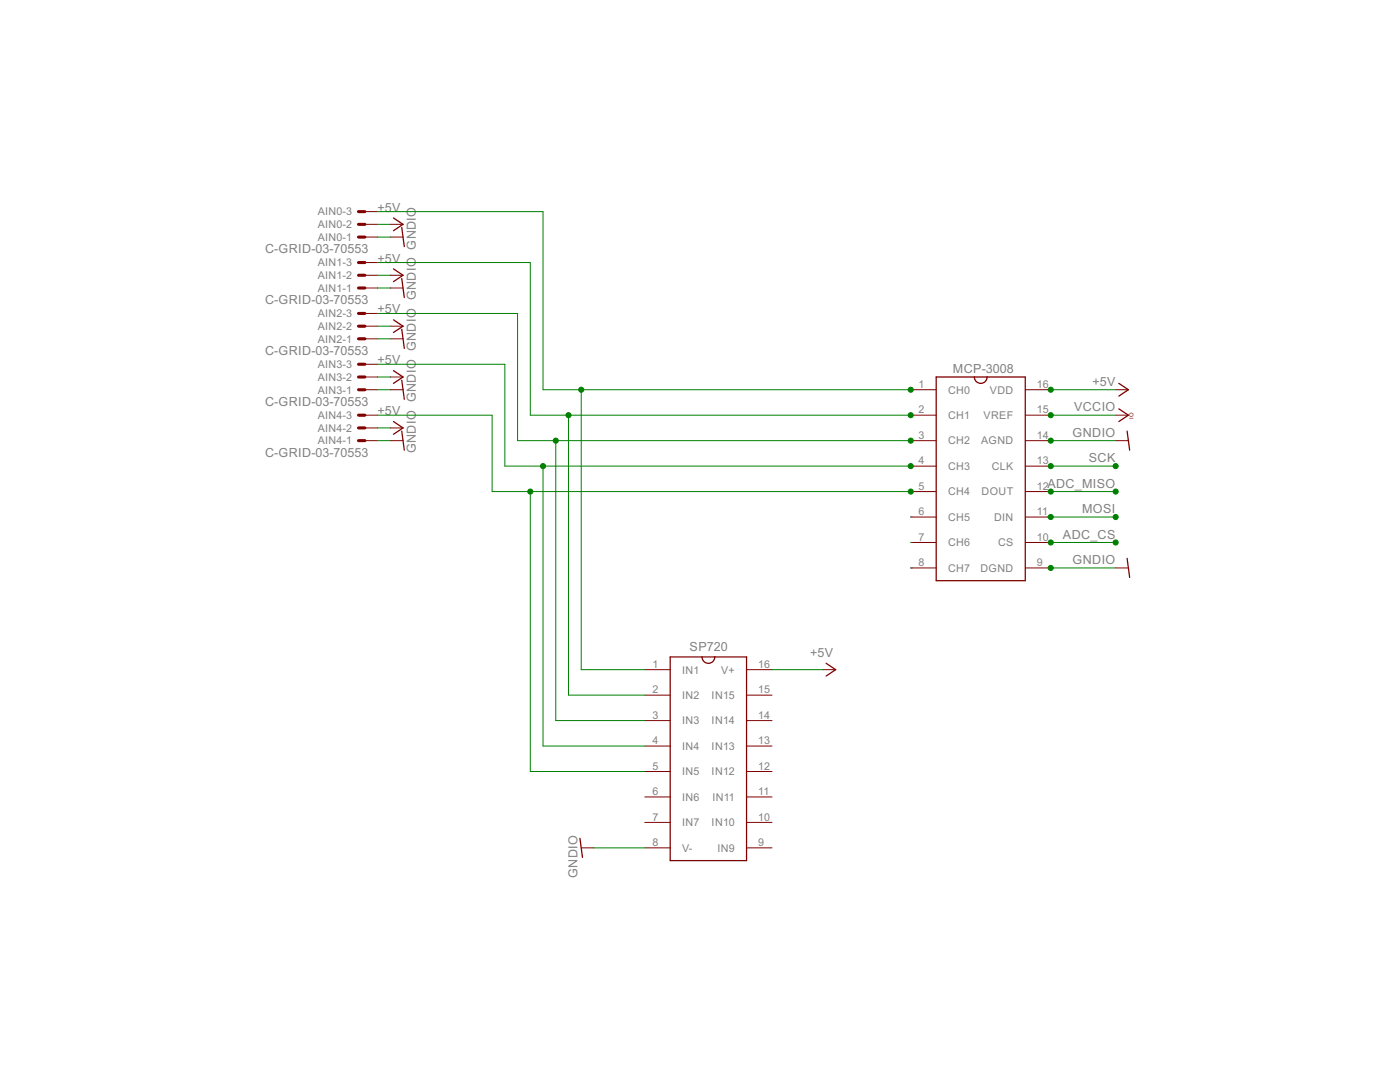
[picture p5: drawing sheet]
<svg xmlns="http://www.w3.org/2000/svg" width="279mm" height="216mm" viewBox="0 0 279 216" stroke-linecap="round" stroke-linejoin="round" font-family="sans-serif">
<g fill="none" stroke="#800000" stroke-width=".25">
<path d="M78.5 43.5l1.9 1.3-1.9 1.2M78.5 53.7l1.9 1.2-1.9 1.3M80.2 55.6l.5 3.8M80.2 45.4l.5 3.8M78.5 63.8l1.9 1.3-1.9 1.2M78.5 74l1.9 1.2-1.9 1.3M80.2 75.9l.5 3.8M80.2 65.7l.5 3.8M186.8 75.2h17.8v40.7h-17.8zM194.5 75.2a1.27 1.27 0 0 0 1.2 1.3 1.27 1.27 0 0 0 1.3-1.3M223.3 76.5l1.9 1.3-1.9 1.2M78.5 84.1l1.9 1.3-1.9 1.3"/>
<path d="M80.2 86l.5 3.8M223.3 81.6l1.9 1.2-1.9 1.3M224.9 86l.5 3.8M224.9 111.4l.5 3.8M133.8 131.1h15.2v40.6h-15.2zM140.1 131.1a1.27 1.27 0 0 0 1.3 1.3 1.27 1.27 0 0 0 1.2-1.3M164.9 132.4l1.9 1.2-1.9 1.3M115.7 167.3l.5 3.8"/>
</g>
<g fill="none" stroke="#800000" stroke-width=".2">
<path d="M72.8 47.3h2.6M72.8 44.8h2.6M72.8 42.2h2.6M72.8 57.5h2.6M72.8 54.9h2.6M72.8 52.4h2.6M77.9 47.3h2.5M77.9 44.8h2.5M77.9 57.5h2.5M77.9 54.9h2.5M72.8 77.8h2.6M72.8 67.6h2.6"/>
<path d="M72.8 65.1h2.6M72.8 62.5h2.6M72.8 75.2h2.6M72.8 72.7h2.6M77.9 77.8h2.5M77.9 67.6h2.5M77.9 65.1h2.5M77.9 75.2h2.5M181.8 77.8h5M204.6 77.8h5.1M222.7 77.8h2.5M72.8 87.9h2.6"/>
<path d="M72.8 82.8h2.6M72.8 85.4h2.6M77.9 87.9h2.5M77.9 85.4h2.5M181.8 98.1h5M181.8 93h5M181.8 87.9h5M181.8 82.8h5M204.6 98.1h5.1M204.6 93h5.1M204.6 87.9h5.1M204.6 82.8h5.1"/>
<path d="M222.7 87.9h2.5M222.7 82.8h2.5M181.8 113.3h5M181.8 108.2h5M181.8 103.2h5M204.6 113.3h5.1M204.6 108.2h5.1M204.6 103.2h5.1M222.7 113.3h2.5M128.7 133.6h5.1M128.7 138.7h5.1M149 133.6h5.1"/>
<path d="M149 138.7h5.1M164.2 133.6h2.6M128.7 143.8h5.1M128.7 148.9h5.1M128.7 153.9h5.1M128.7 159h5.1M149 143.8h5.1M149 148.9h5.1M149 153.9h5.1M149 159h5.1M116 169.2h2.5M128.7 164.1h5.1"/>
<path d="M128.7 169.2h5.1M149 164.1h5.1M149 169.2h5.1"/>
</g>
<g fill="none" stroke="#800000" stroke-width=".61">
<path d="M71.5 47.3h1.3M71.5 44.8h1.3M71.5 42.2h1.3M71.5 57.5h1.3M71.5 54.9h1.3M71.5 52.4h1.3M71.5 67.6h1.3M71.5 65.1h1.3M71.5 62.5h1.3M71.5 77.8h1.3M71.5 75.2h1.3M71.5 72.7h1.3"/>
<path d="M71.5 87.9h1.3M71.5 85.4h1.3M71.5 82.8h1.3"/>
</g>
<g fill="none" stroke="#008000" stroke-width=".2">
<path d="M75.4 42.2h33v35.6h73.6M75.4 52.4h30.4v30.4h76.2M75.4 44.8h2.5M75.4 54.9h2.5M75.4 57.5h2.5M75.4 47.3h2.5M75.4 77.8h2.5M75.4 62.5h27.9v25.4h78.7M75.4 72.7h25.4v20.3h81.2M75.4 65.1h2.5M75.4 75.2h2.5M75.4 67.6h2.5"/>
<path d="M116 77.8v55.8h12.7M209.7 77.8h13M75.4 82.8h22.8v15.3h83.8M75.4 87.9h2.5M75.4 85.4h2.5M105.8 98.1v55.8h22.9M108.4 93v55.9h20.3M110.9 87.9v55.9h17.8M113.5 82.8v55.9h15.2M209.7 82.8h13M209.7 87.9h13M209.7 93h13"/>
<path d="M209.7 98.1h13M181.8 113.3h.2M181.8 103.2h.2M181.8 108.2h.2M209.7 113.3h13M209.7 103.2h13M209.7 108.2h13M154.1 133.6h10.1M118.5 169.2h10.2"/>
</g>
<g fill="#008000" stroke="#008000" stroke-width=".2">
<circle cx="181.8" cy="77.8" r=".51"/>
<circle cx="116" cy="77.8" r=".51"/>
<circle cx="181.8" cy="82.8" r=".51"/>
<circle cx="113.5" cy="82.8" r=".51"/>
<circle cx="181.8" cy="87.9" r=".51"/>
<circle cx="110.9" cy="87.9" r=".51"/>
<circle cx="181.8" cy="93" r=".51"/>
<circle cx="108.4" cy="93" r=".51"/>
<circle cx="181.8" cy="98.1" r=".51"/>
<circle cx="105.8" cy="98.1" r=".51"/>
<circle cx="209.7" cy="77.8" r=".51"/>
<circle cx="209.7" cy="87.9" r=".51"/>
<circle cx="209.7" cy="113.3" r=".51"/>
<circle cx="209.7" cy="82.8" r=".51"/>
<circle cx="209.7" cy="108.2" r=".51"/>
<circle cx="222.7" cy="108.2" r=".51"/>
<circle cx="209.7" cy="93" r=".51"/>
<circle cx="222.7" cy="93" r=".51"/>
<circle cx="209.7" cy="98.1" r=".51"/>
<circle cx="222.7" cy="98.1" r=".51"/>
<circle cx="209.7" cy="103.2" r=".51"/>
<circle cx="222.7" cy="103.2" r=".51"/>
</g>
<g font-size="2.8" fill="#808080">
<text x="75.4" y="42.2">+5V</text>
<text x="52.9" y="50.5">C-GRID-03-70553</text>
<text x="75.4" y="52.4">+5V</text>
<text x="52.9" y="60.6">C-GRID-03-70553</text>
<text x="75.4" y="62.5">+5V</text>
<text x="52.9" y="70.8">C-GRID-03-70553</text>
<text x="75.4" y="72.7">+5V</text>
<text x="190.2" y="74.5">MCP-3008</text>
<text x="218" y="77">+5V</text>
<text x="52.9" y="80.9">C-GRID-03-70553</text>
<text x="75.4" y="82.9">+5V</text>
<text x="214.3" y="82.1">VCCIO</text>
<text x="214.1" y="87.2">GNDIO</text>
<text x="52.9" y="91.1">C-GRID-03-70553</text>
<text x="83" y="90.4" transform="rotate(-90 83 90.4)">GNDIO GNDIO GNDIO GNDIO GNDIO</text>
<text x="217.3" y="92.2">SCK</text>
<text x="209" y="97.3">ADC_MISO</text>
<text x="212.1" y="107.5">ADC_CS</text>
<text x="216" y="102.4">MOSI</text>
<text x="214.1" y="112.6">GNDIO</text>
<text x="137.6" y="129.8">SP720</text>
<text x="161.7" y="131.1">+5V</text>
<text x="115.2" y="175.2" transform="rotate(-90 115.2 175.2)">GNDIO</text>
</g>
<g font-size="2.4" fill="#808080">
<text x="63.4" y="45.5">AIN0-2</text>
<text x="63.4" y="43">AIN0-3</text>
<text x="63.4" y="48.1">AIN0-1</text>
<text x="63.4" y="53.1">AIN1-3</text>
<text x="63.4" y="58.2">AIN1-1</text>
<text x="63.4" y="55.7">AIN1-2</text>
<text x="63.4" y="65.8">AIN2-2</text>
<text x="63.4" y="63.3">AIN2-3</text>
<text x="63.4" y="68.4">AIN2-1</text>
<text x="63.4" y="76">AIN3-2</text>
<text x="63.4" y="73.5">AIN3-3</text>
<text x="183.3" y="77.4">1</text>
<text x="206.9" y="77.4">16</text>
<text x="63.4" y="78.5">AIN3-1</text>
<text x="63.4" y="83.6">AIN4-3</text>
<text x="183.3" y="82.5">2</text>
<text x="189.2" y="83.6">CH1</text>
<text x="189.2" y="78.5">CH0</text>
<text x="196.3" y="83.6">VREF</text>
<text x="197.6" y="78.5">VDD</text>
<text x="206.9" y="82.5">15</text>
<text x="63.4" y="88.7">AIN4-1</text>
<text x="63.4" y="86.2">AIN4-2</text>
<text x="183.3" y="87.6">3</text>
<text x="189.2" y="88.7">CH2</text>
<text x="195.8" y="88.7">AGND</text>
<text x="206.9" y="87.6">14</text>
<text x="183.3" y="92.7">4</text>
<text x="189.2" y="93.8">CH3</text>
<text x="197.9" y="93.8">CLK</text>
<text x="206.9" y="92.7">13</text>
<text x="183.3" y="97.7">5</text>
<text x="189.2" y="98.8">CH4</text>
<text x="195.9" y="98.8">DOUT</text>
<text x="206.9" y="97.7">12</text>
<text x="183.3" y="107.9">7</text>
<text x="183.3" y="102.8">6</text>
<text x="189.2" y="103.9">CH5</text>
<text x="198.4" y="103.9">DIN</text>
<text x="206.9" y="107.9">10</text>
<text x="206.9" y="102.8">11</text>
<text x="183.3" y="113">8</text>
<text x="189.2" y="109">CH6</text>
<text x="199.2" y="109">CS</text>
<text x="206.9" y="113">9</text>
<text x="189.2" y="114.1">CH7</text>
<text x="195.7" y="114.1">DGND</text>
<text x="130.2" y="133.3">1</text>
<text x="136.1" y="134.4">IN1</text>
<text x="143.9" y="134.4">V+</text>
<text x="151.3" y="133.3">16</text>
<text x="130.2" y="138.4">2</text>
<text x="130.2" y="143.4">3</text>
<text x="136.1" y="139.5">IN2</text>
<text x="142" y="139.5">IN15</text>
<text x="151.3" y="138.4">15</text>
<text x="151.3" y="143.4">14</text>
<text x="130.2" y="148.5">4</text>
<text x="136.1" y="144.5">IN3</text>
<text x="136.1" y="149.6">IN4</text>
<text x="142" y="144.6">IN14</text>
<text x="142" y="149.6">IN13</text>
<text x="151.3" y="148.5">13</text>
<text x="130.2" y="153.6">5</text>
<text x="136.1" y="154.7">IN5</text>
<text x="142" y="154.7">IN12</text>
<text x="151.3" y="153.6">12</text>
<text x="130.2" y="158.7">6</text>
<text x="136.1" y="159.8">IN6</text>
<text x="142.2" y="159.8">IN11</text>
<text x="151.3" y="158.7">11</text>
<text x="130.2" y="163.7">7</text>
<text x="136.1" y="164.9">IN7</text>
<text x="142" y="164.9">IN10</text>
<text x="151.3" y="163.7">10</text>
<text x="130.2" y="168.8">8</text>
<text x="136.1" y="169.9">V-</text>
<text x="143.2" y="169.9">IN9</text>
<text x="151.3" y="168.8">9</text>
</g>
<text font-size="1.3" fill="#800000" x="226.2" y="83.6" transform="rotate(-90 226.2 83.6)">IO</text>
</svg>
